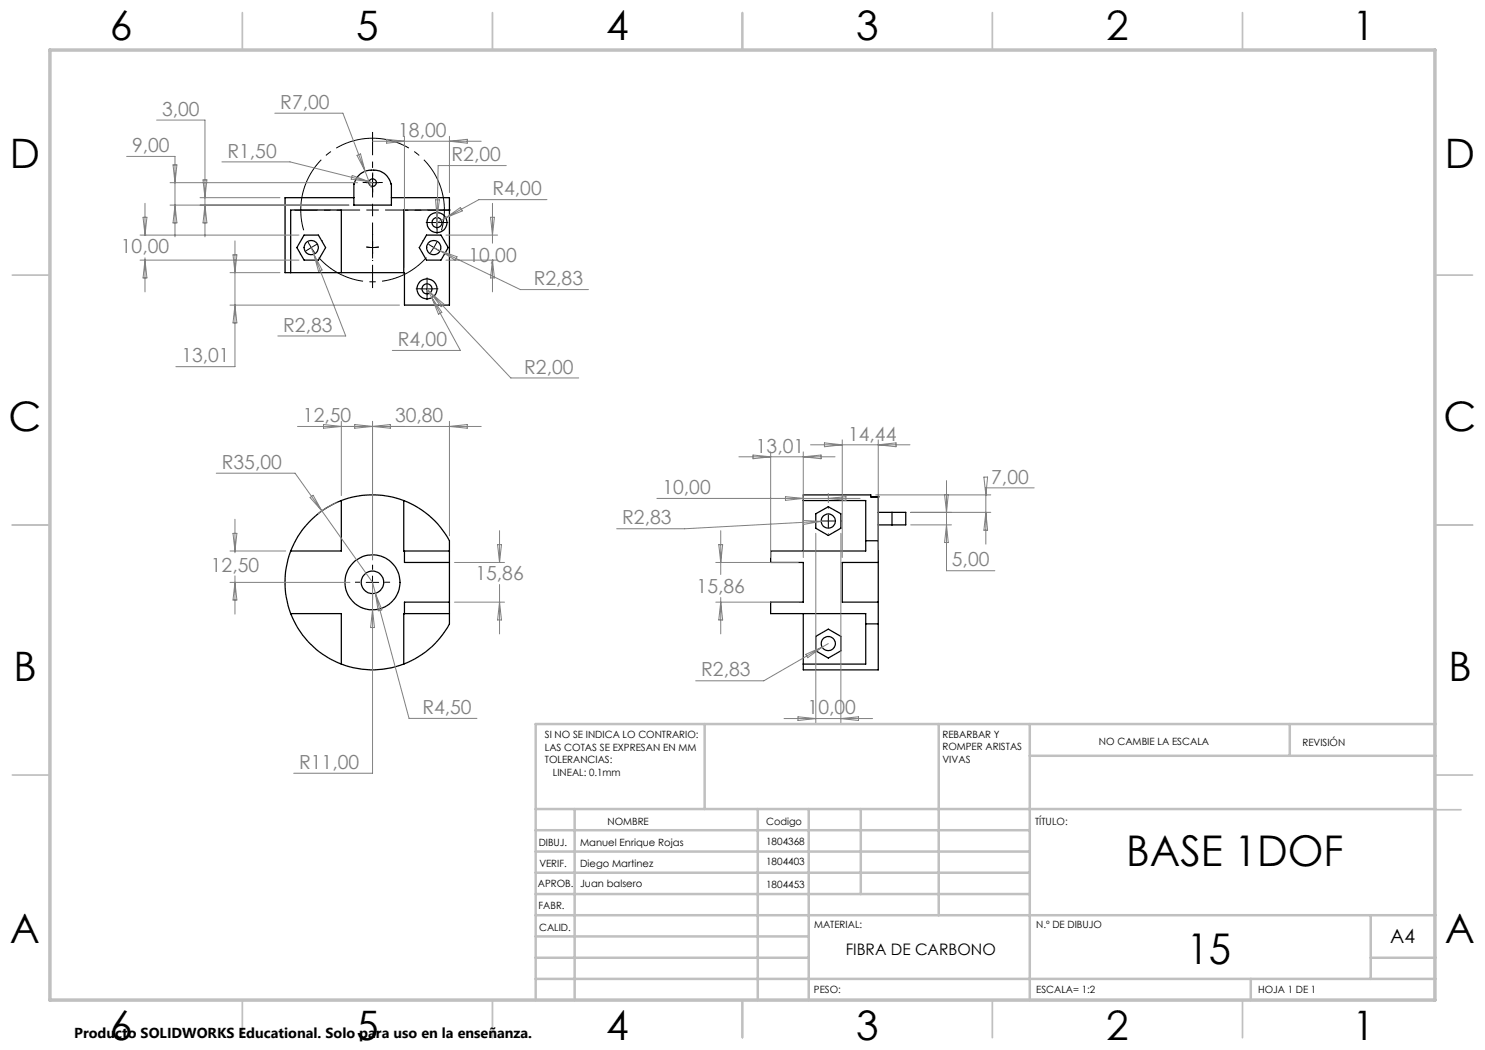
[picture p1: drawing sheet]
<svg xmlns="http://www.w3.org/2000/svg" width="297mm" height="210mm" viewBox="0 0 297 210" stroke-linecap="round" stroke-linejoin="round" font-family="sans-serif">
<g fill="none" stroke="#000" stroke-width=".25">
<path d="M70.8 39.5h-13.8v15h1.1M71.9 34.9a3.9 3.9 0 0 1 6.3 1.9h.1v4.2h-7.5v-4.2l.6-1.4zM78.3 39.5h11.6v21.5h-9v-6.5h-.1M58.1 54.5v-12.5h10.2v12.5M58.1 54.5h10.2M60.8 47h2.9l1.4 2.5-1.4 2.5h-2.9l-1.4-2.5zM68.3 54.5h12.5M85.3 47h2.9l1.4 2.5-1.4 2.5h-2.9l-1.4-2.5zM89.9 42h-9.1v12.5M175.6 99.4h-1.4v-.4h-13.5v1.1M175.6 99.4v8.8M175.6 99.4h.1"/>
<path d="M58.1 110.2a17.9 17.9 0 0 0 0 12.5M68.3 100.1a17.8 17.8 0 0 1 12.5 0M68.3 100.1a17.7 17.7 0 0 0-10.2 10.1M68.3 100.1v10.1h-10.2M80.8 100.1a17.5 17.5 0 0 1 9.1 8.1v16.6a17.2 17.2 0 0 1-9.1 8M80.8 100.1v10.1h9.1M80.9 110.2v2.3h9M160.7 100.1h12.4v8.1M160.7 100.1v10.1M163.2 102.8l2.5-1.5 2.5 1.5v2.8l-2.5 1.5-2.5-1.5zM173.1 108.2v2h-19v2.3h6.6v7.9h-6.6v2.3h19v2.1M173.1 108.2h2.5"/>
<path d="M175.6 112.5h-7.1v7.9h7.1M175.6 108.2v16.6M175.6 105h2.8M175.6 102.5h2.8M178.4 102.5h2.8v2.5h-2.8M178.4 102.5v2.5M58.1 122.7a17.7 17.7 0 0 0 10.2 10.1M58.1 122.7h10.2v10.1M68.3 132.8a17.3 17.3 0 0 0 12.5 0M89.9 120.4h-9v2.3M89.9 122.7h-9.1v10.1M160.7 122.7v10.1"/>
<path d="M163.2 127.3l2.5-1.5 2.5 1.5v2.9l-2.5 1.4-2.5-1.4zM173.1 124.8v8h-12.4M173.1 124.8h2.5M175.6 124.8v9.2h-14.9v-1.2"/>
<circle cx="74.5" cy="36.5" r=".75"/>
<circle cx="62.2" cy="49.5" r="1.43"/>
<circle cx="85.4" cy="57.8" r=".99"/>
<circle cx="85.4" cy="57.8" r="2"/>
<circle cx="86.8" cy="49.5" r="1.42"/>
<circle cx="87.4" cy="44.5" r="2"/>
<circle cx="87.4" cy="44.5" r="1.01"/>
<circle cx="74.5" cy="116.5" r="2.26"/>
<circle cx="74.5" cy="116.5" r="5.5"/>
<circle cx="165.7" cy="104.2" r="1.41"/>
<circle cx="165.6" cy="128.7" r="1.41"/>
</g>
<g fill="none" stroke="#000" stroke-width=".2" stroke-dasharray="15.2 1.3 1.3 1.3" stroke-linecap="butt">
<path d="M73.3 36.5h-.8M74.5 35.3v-.8M74.5 37.8v.7M75.8 36.5h.7M60.1 50.8l-.1 .1M64.4 48.2l.1-.1M74.5 49.5l1.3-.1M74.5 49.5l-1.2-.1M74.5 42v-1.2M74.5 42h-1.2M74.5 42v1.3M74.5 42h1.3"/>
<path d="M74.5 49.5v1.3M74.5 49.5v-1.2M74.5 52v.2M74.5 47v-.2M84.2 57.8h-1M84.6 48.2l-.1-.1M85.4 56.5v-1M85.4 59v1M86.2 44.5h-1M86.7 57.8h1M86.8 49.5l.6-1.1M86.8 49.5l-.7 1"/>
<path d="M86.8 49.5l1 .7M86.8 49.5l-1.1-.6M87.4 43.3v-1M87.4 45.8v1M88.7 44.5h1M88.9 50.8l.1 .1M72 116.4h-1M74.5 113.9v-1M74.5 118.9v1M77 116.4h1M163.2 104.2h-.2M165.7 101.7v-.2"/>
<path d="M165.7 106.7v.2M168.2 104.2h.1"/>
</g>
<path d="M63.7 51.5a14.4 14.4 0 0 0 21.6 0" fill="none" stroke="#000" stroke-width=".2" stroke-dasharray="15.2 1.3 1.3 1.3" stroke-dashoffset="5" stroke-linecap="butt"/>
<path d="M87.9 47.3a14.4 14.4 0 0 0-13.4-19.7 14.4 14.4 0 0 0-13.3 19.7" fill="none" stroke="#000" stroke-width=".2" stroke-dasharray="15.2 1.3 1.3 1.3" stroke-dashoffset="-1.3" stroke-linecap="butt"/>
<g fill="none" stroke="#000" stroke-width=".2">
<path d="M73.3 36.5h2.5M74.5 35.3v2.5M61.6 48.4l.6 1.1M62.2 49.5l.7 1M62.2 49.5l-1 .7M63.3 48.9l-1.1 .6M84.1 57.8h2.5M85.4 56.5v2.5M86.1 44.5h2.6M87.4 43.3v2.5M73.2 116.5h2.5M74.5 115.2v2.5"/>
<path d="M164.4 104.2h2.5M165.7 103v2.5"/>
</g>
<g fill="none" stroke="#808080" stroke-width=".2">
<path d="M25.3 31.3h9.7v16.1M31.3 24h9.7v23.4M34 36.5h37.5M34.6 33h.8l-.4 3.5zM40 39.5h16M40.6 36h.8l-.4 3.5zM44.4 32.4h13.6l15.8 3.9M55 22.6h13.6l4.4 11.6M70.4 35.1l3.4 1.2-3.6-.5zM71.4 31.1l.7-.3 .9 3.4zM73 34.2l1.3 3.3M73.8 36.3l.7 .2"/>
<path d="M74.5 28.2h21.7M77.3 27.9l3.6 .3-3.6 .4zM80.9 27.3v26.2M87.1 40h.8l-.5 3.5zM89.9 27.3v11.2M89.9 28.2l3.6-.3v.7zM101.2 33.1h-13.6l-.2 10.4M109.4 39.9h-13.6l-6.7 3.7M28 47h31.8M28 52h31.8M28.6 43.5h.8l-.4 3.5zM29 47h.1"/>
<path d="M29 40.7v6.3M29 51.6v6.8M29 52l.4 3.6h-.8zM34 41h35.8M35 41l.4 3.6h-.8zM41 41l.4 3.6h-.8zM46 54.5h10M46.6 51h.8l-.4 3.5zM47 48.2v25.1h-11.8M62.2 49.5l.6 1.3M62.8 50.8l6.3 16.4h-13.5M62.8 50.8l1.6 3.2-.7 .3z"/>
<path d="M86.1 58.5l-.7-.7 6.7 12.3h-13.6M86.1 58.5l16.1 17.1h13.5M86.1 58.5l2.7 2.3-.6 .5zM86.4 59.5l2 3-.7 .4zM86.7 49.5l1.3 .7M87.4 43.5v1l1.7-.9M88 50.2l16.1 7.7h13.6M88 50.2l3.4 1.2-.3 .6zM89.1 43.6l3-2.1 .4 .7zM89.2 47h10.3M89.2 52h10.3M98.1 43.5h.8l-.4 3.5z"/>
<path d="M98.5 52h.1M98.5 52l.4 3.6h-.8zM98.5 40.7v7.9M98.5 52v6.4M46 61h33.9M47 61l.4 3.6h-.8zM43.3 94.6h15.7l5.4 7.6M59.5 85.3h36.7M62 99.5l.6-.4 1.8 3.1zM64.7 84.9l3.6 .4-3.6 .3zM68.3 84.3v14.8M70.9 84.9l3.6 .4-3.6 .3z"/>
<path d="M74.5 84.3v27.7M74.5 85.3l3.6-.4v.7zM89.9 84.3v22.9M89.9 85.3l3.6-.4v.7zM131.4 99.7h40.6M147.8 91.4h19.2M150.6 91l3.5 .4-3.5 .3zM154.1 90.4v21.1M157.1 99.3l3.6 .4-3.6 .4zM160.7 90.4v21.1M160.7 91.4l3.5-.4v.7zM162.1 89h19.9"/>
<path d="M164.9 88.6l3.6 .4-3.6 .4zM165.7 98.7v1.8M165.7 99.7l3.5-.4v.8zM168.5 88v23.5M175.2 99h23M175.6 89l3.6-.4v.8zM175.6 88v22M188.9 98.9h.8l-.4 3.6zM189.3 96.1v18.1h9.7M196.8 95.4h.7l-.3 3.6zM206.8 97.6h-9.6v11.2M46 110.2h11.1"/>
<path d="M46 116.5h24M46.6 106.7h.8l-.4 3.5zM47 103.8v6.8M47 115.2v7.6M47 116.5l.4 3.5h-.8zM64.4 102.2l10.1 14.3M67.3 100.5l-1.9 1-1.8 1.3M74.5 116.5v38.1h-15.8M74.5 116.5l.6 2.1M75.1 118.6l6.7 25.1h13.6M75.1 118.6l1.3 3.4-.8 .2zM90.9 112.5h10"/>
<path d="M99.5 108.9h.8l-.4 3.6zM99.9 112.5h.1M99.9 106.1v6.4M99.9 116.9v9.9M143.2 112.5h16.5M143.8 108.9h.7l-.4 3.6zM144.1 106.1v8.8M144.1 119.5v7.3M160.7 104.1l3.6 .2-3.6 .6zM163.2 106.7v38M164.3 104.3l-27.4 1.5h-13.6M165.7 104.2l-1.4 .1"/>
<path d="M168.2 106.7v38M182.1 105h8.2M182.1 102.5h16.1M189.3 105l.4 3.5h-.8zM197.2 102.5l.3 3.5h-.7zM74.5 122l.4 3.5h-.8zM90.9 120.4h10M99.9 120.4l.4 3.6h-.8zM143.2 120.4h16.5M144.1 120.4l.4 3.6h-.7zM161.1 130.9l3.3-1.5-2.9 2.1zM164.4 129.4l-11.6 6.8h-13.7"/>
<path d="M165.7 128.7l-1.3 .7M156.8 143.7h17.7M159.6 143.4l3.6 .3-3.6 .4zM168.2 143.7l3.5-.3v.7z"/>
</g>
<path d="M74.5 39.5v-13.1M72 42h-13.1M74.5 44.5v13.1M77 42h13.1" fill="none" stroke="#000" stroke-width=".2" stroke-dasharray="15.2 1.3 1.3 1.3" stroke-dashoffset="10.6" stroke-linecap="butt"/>
<g fill="none" stroke="#c0c0c0" stroke-width=".35">
<path d="M48.5 2.5v7.5M98.5 2.5v7.5M148.5 2.5v7.5M198.5 2.5v7.5M248.5 2.5v7.5M2.5 55h7.5M287 55h7.5M2.5 105h7.5M287 105h7.5M2.5 155h7.5M287 155h7.5M287.2 162h5"/>
<path d="M48.5 200v7.5M98.5 200v7.5M148.5 200v7.5M198.5 200v7.5M248.5 200v7.5"/>
</g>
<g fill="none" stroke="#c0c0c0" stroke-width=".5">
<path d="M140.9 144.8v17M187.7 144.8v38.2M206 144.8v55.3M206 151.2h81.2M258 144.8v6.4M287.2 144.8h-180.1v55.3M107.1 161.8h180.1M107.1 178.8h98.9M107.1 174.5h98.9M107.1 170.3h98.9M107.1 166h98.9M114.9 161.8v38.3"/>
<path d="M151.6 161.8v38.3M161.7 161.8v38.3M172.2 161.8v17M107.1 195.8h180.1M107.1 191.5h54.6M107.1 187.3h54.6M107.1 183h180.1M250.2 195.8v4.3M274.1 191.5h13.1M274.1 183v12.8"/>
</g>
<path d="M10 10h277v190h-277z" fill="none" stroke="#c0c0c0" stroke-width=".7"/>
<g font-size="8.5">
<text x="225.3" y="173.3">BASE 1DOF</text>
<text x="237.3" y="192.8">15</text>
</g>
<g font-size="8.1">
<text x="22" y="8">6</text>
<text x="71.2" y="8">5</text>
<text x="121.2" y="8">4</text>
<text x="171.2" y="8">3</text>
<text x="221.2" y="8">2</text>
<text x="270.5" y="8">1</text>
<text x="2" y="33.6">D</text>
<text x="289" y="33.6">D</text>
<text x="1.7" y="86.1">C</text>
<text x="288.7" y="86.1">C</text>
<text x="2.7" y="136.1">B</text>
<text x="289.7" y="136.1">B</text>
<text x="2" y="188.6">A</text>
<text x="289" y="188.6">A</text>
<text x="22" y="208">6</text>
<text x="71.2" y="208">5</text>
<text x="121.2" y="208">4</text>
<text x="171.2" y="208">3</text>
<text x="221.2" y="208">2</text>
<text x="270.5" y="208">1</text>
</g>
<g font-size="3.9" fill="#808080">
<text x="32.4" y="23.2">3,00</text>
<text x="56.1" y="21.8">R7,00</text>
<text x="79.6" y="27.4">18,00</text>
<text x="26.4" y="30.4">9,00</text>
<text x="45.5" y="31.5">R1,50</text>
<text x="90.3" y="32.3">R2,00</text>
<text x="98.5" y="39.1">R4,00</text>
<text x="24.2" y="50.7">10,00</text>
<text x="93.7" y="52.4">10,00</text>
<text x="106.7" y="57.1">R2,83</text>
<text x="56.6" y="66.3">R2,83</text>
<text x="79.5" y="69.2">R4,00</text>
<text x="36.3" y="72.5">13,01</text>
<text x="104.8" y="74.7">R2,00</text>
<text x="60.6" y="84.4">12,50</text>
<text x="79" y="84.4">30,80</text>
<text x="169.6" y="88.1">14,44</text>
<text x="44.4" y="93.8">R35,00</text>
<text x="151.2" y="90.5">13,01</text>
<text x="132.5" y="98.8">10,00</text>
<text x="198.2" y="96.7">7,00</text>
<text x="124.4" y="104.9">R2,83</text>
<text x="190.4" y="113.3">5,00</text>
<text x="42.2" y="114.3">12,50</text>
<text x="95.1" y="116">15,86</text>
<text x="139.3" y="118.7">15,86</text>
<text x="140.2" y="135.3">R2,83</text>
<text x="84.5" y="142.8">R4,50</text>
<text x="161.5" y="142.9">10,00</text>
<text x="59.8" y="153.8">R11,00</text>
</g>
<text font-size="3.9" x="278" y="188.5">A4</text>
<text font-size="3.2" x="169.1" y="190.9">FIBRA DE CARBONO</text>
<text font-size="2.9" x="14.9" y="207.6">Producto SOLIDWORKS Educational. Solo para uso en la enseñanza.</text>
<g font-size="2">
<text x="109" y="147.6">SI NO SE INDICA LO CONTRARIO:</text>
<text x="188.5" y="147.5">REBARBAR Y</text>
<text x="219.8" y="149">NO CAMBIE LA ESCALA</text>
<text x="260.5" y="149.2">REVISIÓN</text>
<text x="109" y="150.1">LAS COTAS SE EXPRESAN EN MM</text>
<text x="109" y="152.6">TOLERANCIAS:</text>
<text x="110.6" y="155.1">LINEAL: 0.1mm</text>
<text x="188.5" y="150">ROMPER ARISTAS</text>
<text x="188.5" y="152.5">VIVAS</text>
<text x="121.5" y="165">NOMBRE</text>
<text x="153.2" y="165">Codigo</text>
<text x="207" y="165">TÍTULO:</text>
<text x="107.8" y="169.1">DIBUJ.</text>
<text x="107.9" y="173.4">VERIF.</text>
<text x="116" y="173.4">Diego Martinez</text>
<text x="116" y="169.2">Manuel Enrique Rojas</text>
<text x="153.2" y="169">1804368</text>
<text x="153.2" y="173.1">1804403</text>
<text x="107.6" y="177.5">APROB.</text>
<text x="116" y="177.5">Juan balsero</text>
<text x="153.2" y="177.6">1804453</text>
<text x="107.7" y="181.8">FABR.</text>
<text x="162.8" y="185.5">MATERIAL:</text>
<text x="207.2" y="185.5">N.º DE DIBUJO</text>
<text x="107.8" y="186.2">CALID.</text>
<text x="162.8" y="198.6">PESO:</text>
<text x="207.2" y="198.6">ESCALA= 1:2</text>
<text x="251.6" y="198.6">HOJA 1 DE 1</text>
</g>
</svg>
